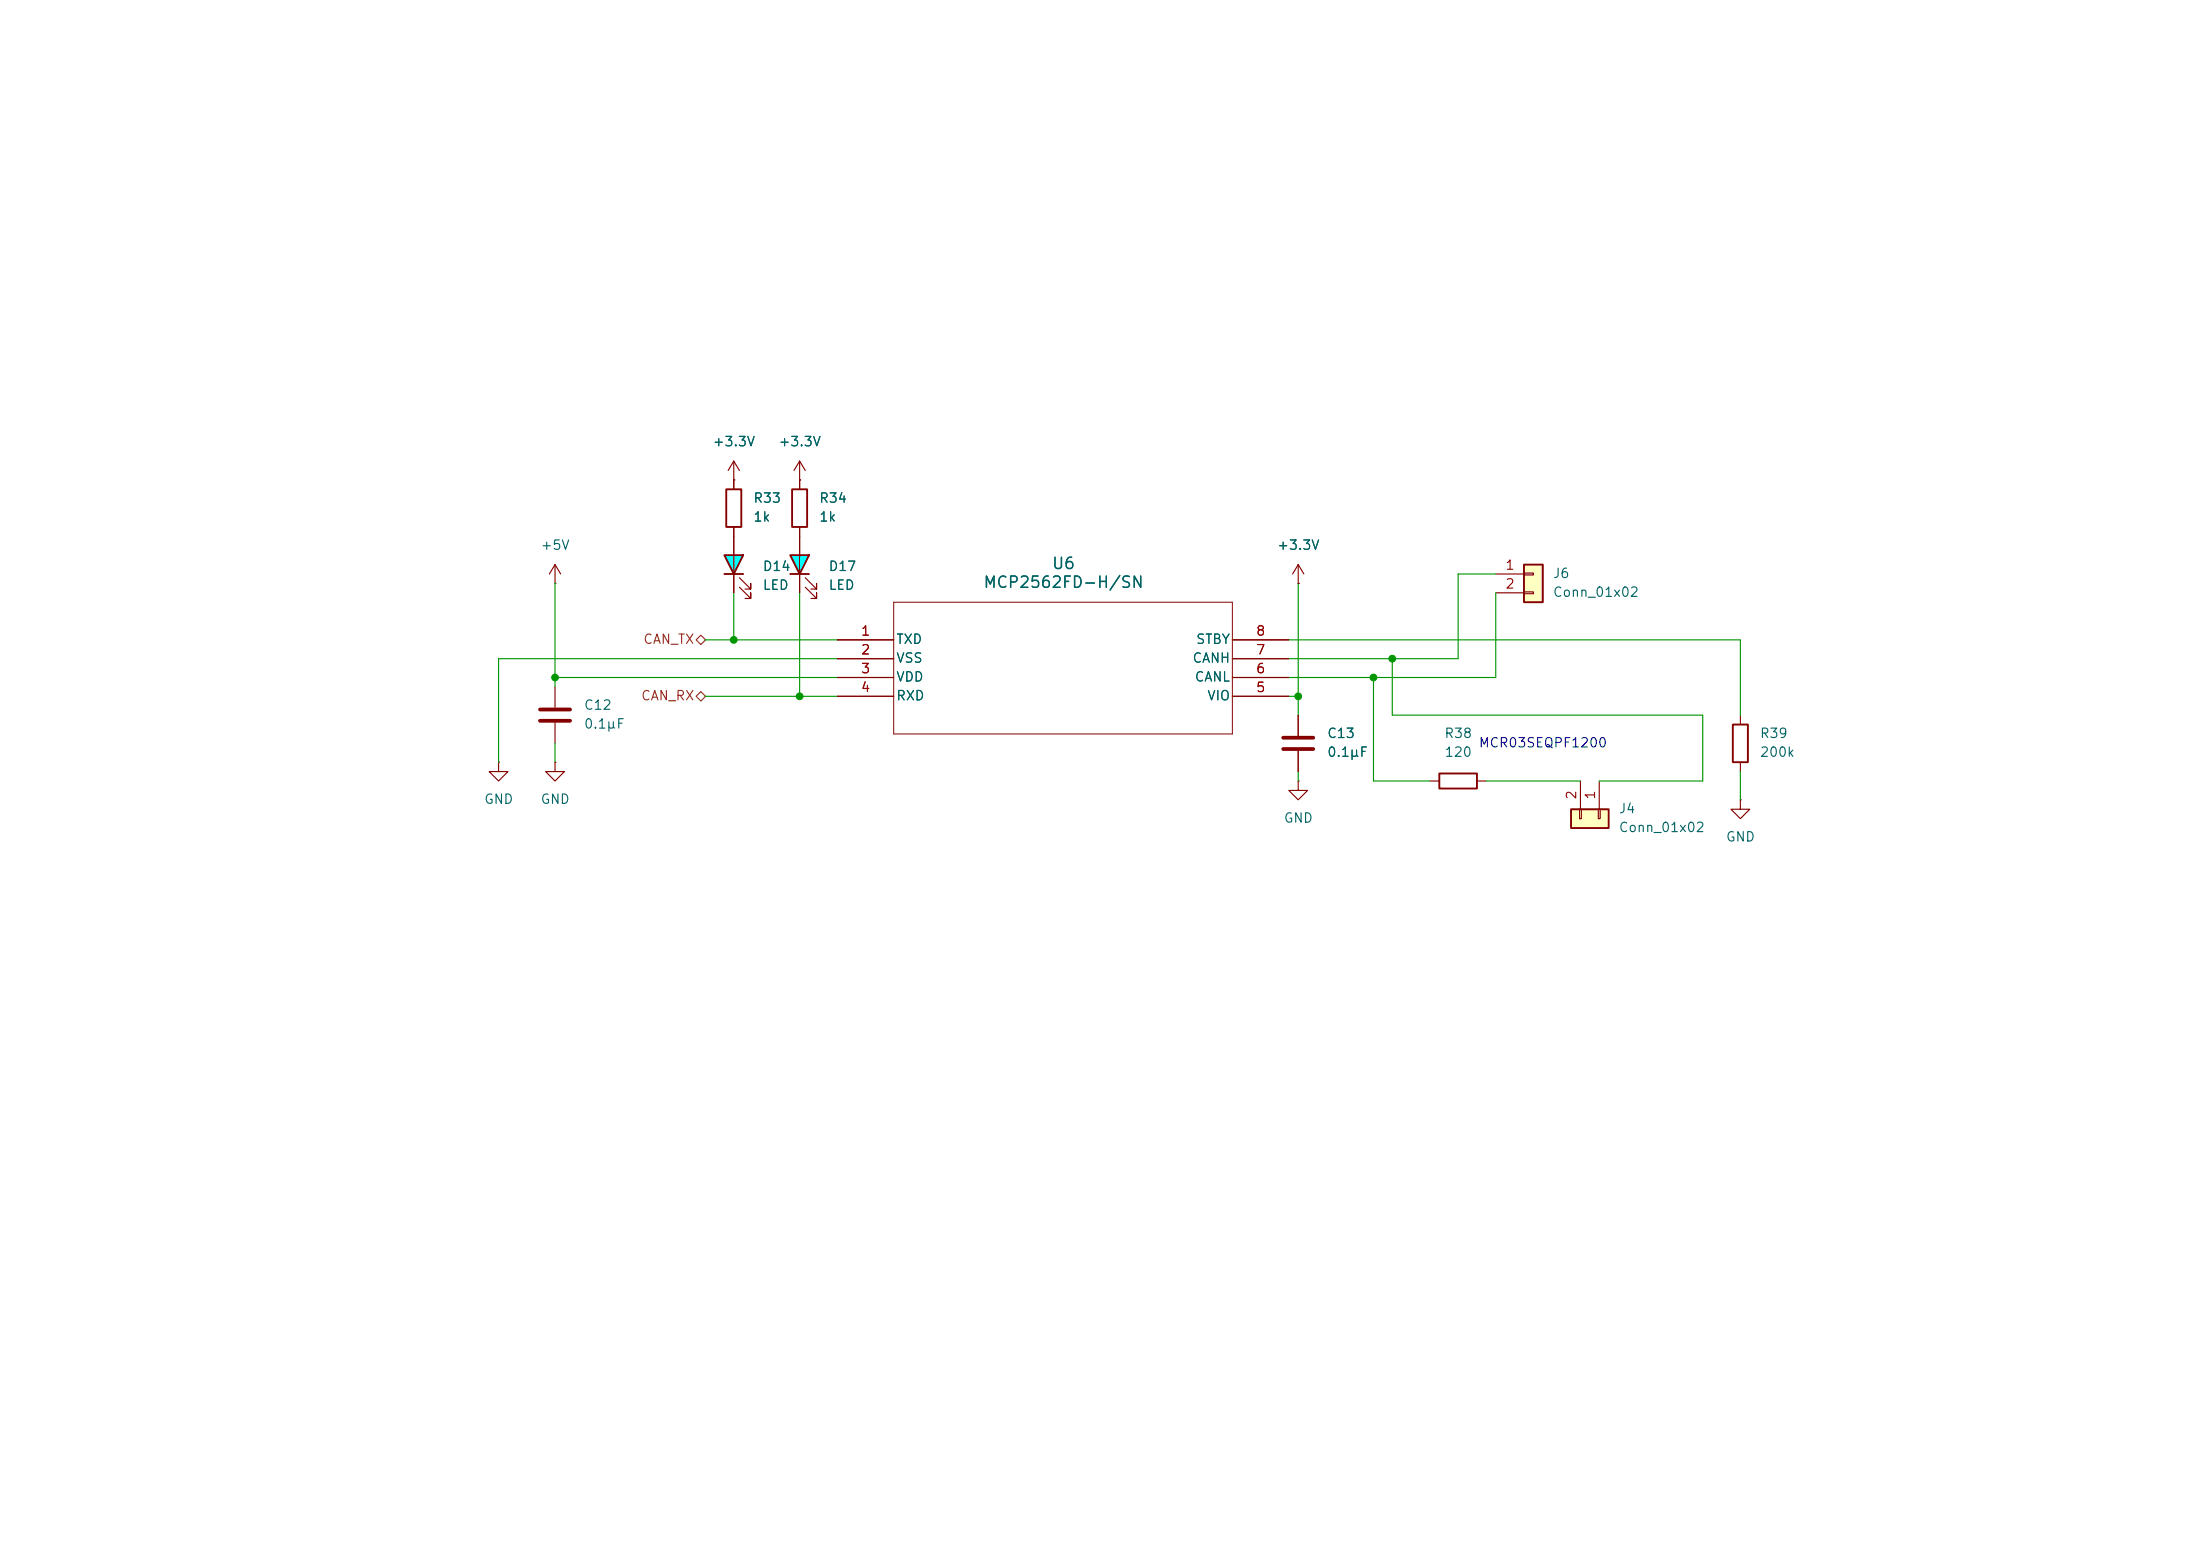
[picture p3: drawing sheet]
(kicad_sch
 (version 20260306)
 (generator "eeschema")
 (generator_version "10.0")
 (paper "A4")
 (lib_symbols
  (symbol "Connector_Generic:Conn_01x02"
   (pin_names
    (offset 1.016) (hide yes)) (exclude_from_sim no) (in_bom yes) (on_board yes)
   (in_pos_files yes)
   (duplicate_pin_numbers_are_jumpers no)
   (property "Reference" "J" (at 0 2.54 0) (show_name no) (do_not_autoplace no) (effects (font (size 1.27 1.27))))
   (property "Value" "Conn_01x02" (at 0 -5.08 0) (show_name no) (do_not_autoplace no) (effects (font (size 1.27 1.27))))
   (property "Footprint" "" (at 0 0 0) (show_name no) (do_not_autoplace no) (hide yes) (effects (font (size 1.27 1.27))))
   (property "Datasheet" "" (at 0 0 0) (show_name no) (do_not_autoplace no) (hide yes) (effects (font (size 1.27 1.27))))
   (property "Description" "Generic connector, single row, 01x02, script generated (kicad-library-utils/schlib/autogen/connector/)" (at 0 0 0) (show_name no) (do_not_autoplace no) (hide yes) (effects (font (size 1.27 1.27))))
   (symbol "Conn_01x02_1_1"
    (rectangle (start -1.27 1.27) (end 1.27 -3.81) (stroke (width 0.254) (type default)) (fill (type background)))
    (rectangle (start -1.27 0.127) (end 0 -0.127) (stroke (width 0.1524) (type default)) (fill (type none)))
    (rectangle (start -1.27 -2.413) (end 0 -2.667) (stroke (width 0.1524) (type default)) (fill (type none)))
    (pin passive line (at -5.08 0 0) (length 3.81) (name "Pin_1" (effects (font (size 1.27 1.27)))) (number "1" (effects (font (size 1.27 1.27)))))
    (pin passive line (at -5.08 -2.54 0) (length 3.81) (name "Pin_2" (effects (font (size 1.27 1.27)))) (number "2" (effects (font (size 1.27 1.27))))))
   (embedded_fonts no))
  (symbol "Device:C"
   (pin_numbers (hide yes))
   (pin_names
    (offset 0.254)) (exclude_from_sim no) (in_bom yes) (on_board yes)
   (in_pos_files yes)
   (duplicate_pin_numbers_are_jumpers no)
   (property "Reference" "C" (at 0.635 2.54 0) (show_name no) (do_not_autoplace no) (effects (font (size 1.27 1.27)) (justify left)))
   (property "Value" "C" (at 0.635 -2.54 0) (show_name no) (do_not_autoplace no) (effects (font (size 1.27 1.27)) (justify left)))
   (property "Footprint" "" (at 0.9652 -3.81 0) (show_name no) (do_not_autoplace no) (hide yes) (effects (font (size 1.27 1.27))))
   (property "Datasheet" "" (at 0 0 0) (show_name no) (do_not_autoplace no) (hide yes) (effects (font (size 1.27 1.27))))
   (property "Description" "Unpolarized capacitor" (at 0 0 0) (show_name no) (do_not_autoplace no) (hide yes) (effects (font (size 1.27 1.27))))
   (symbol "C_0_1"
    (polyline (pts (xy -2.032 0.762) (xy 2.032 0.762)) (stroke (width 0.508) (type default)) (fill (type none)))
    (polyline (pts (xy -2.032 -0.762) (xy 2.032 -0.762)) (stroke (width 0.508) (type default)) (fill (type none))))
   (symbol "C_1_1"
    (pin passive line (at 0 3.81 270) (length 2.794) (name "" (effects (font (size 1.27 1.27)))) (number "1" (effects (font (size 1.27 1.27)))))
    (pin passive line (at 0 -3.81 90) (length 2.794) (name "" (effects (font (size 1.27 1.27)))) (number "2" (effects (font (size 1.27 1.27))))))
   (embedded_fonts no))
  (symbol "Device:LED"
   (pin_numbers (hide yes))
   (pin_names
    (offset 1.016) (hide yes)) (exclude_from_sim no) (in_bom yes) (on_board yes)
   (in_pos_files yes)
   (duplicate_pin_numbers_are_jumpers no)
   (property "Reference" "D2" (at -0.3174 -3.81 90) (show_name no) (do_not_autoplace no) (effects (font (size 1.27 1.27)) (justify right)))
   (property "Value" "LED" (at -2.8574 -3.81 90) (show_name no) (do_not_autoplace no) (effects (font (size 1.27 1.27)) (justify right)))
   (property "Footprint" "" (at 0 0 0) (show_name no) (do_not_autoplace no) (hide yes) (effects (font (size 1.27 1.27))))
   (property "Datasheet" "" (at 0 0 0) (show_name no) (do_not_autoplace no) (hide yes) (effects (font (size 1.27 1.27))))
   (property "Description" "Light emitting diode" (at 0 0 0) (show_name no) (do_not_autoplace no) (hide yes) (effects (font (size 1.27 1.27))))
   (property "Sim.Pins" "1=K 2=A" (at 0 0 0) (show_name no) (do_not_autoplace no) (hide yes) (effects (font (size 1.27 1.27))))
   (symbol "LED_0_1"
    (polyline (pts (xy -3.048 -0.762) (xy -4.572 -2.286) (xy -3.81 -2.286) (xy -4.572 -2.286) (xy -4.572 -1.524)) (stroke (width 0) (type default)) (fill (type none)))
    (polyline (pts (xy -1.778 -0.762) (xy -3.302 -2.286) (xy -2.54 -2.286) (xy -3.302 -2.286) (xy -3.302 -1.524)) (stroke (width 0) (type default)) (fill (type none)))
    (polyline (pts (xy -1.27 0) (xy 1.27 0)) (stroke (width 0) (type default)) (fill (type none)))
    (polyline (pts (xy -1.27 -1.27) (xy -1.27 1.27)) (stroke (width 0.254) (type default)) (fill (type none))))
   (symbol "LED_1_1"
    (polyline (pts (xy 1.27 -1.27) (xy 1.27 1.27) (xy -1.27 0) (xy 1.27 -1.27)) (stroke (width 0.254) (type solid)) (fill (type color) (color 0 255 255 1)))
    (pin passive line (at -3.81 0 0) (length 2.54) (name "K" (effects (font (size 1.27 1.27)))) (number "1" (effects (font (size 1.27 1.27)))))
    (pin passive line (at 3.81 0 180) (length 2.54) (name "A" (effects (font (size 1.27 1.27)))) (number "2" (effects (font (size 1.27 1.27))))))
   (embedded_fonts no))
  (symbol "Device:R"
   (pin_numbers (hide yes))
   (pin_names
    (offset 0)) (exclude_from_sim no) (in_bom yes) (on_board yes)
   (in_pos_files yes)
   (duplicate_pin_numbers_are_jumpers no)
   (property "Reference" "R" (at 2.032 0 90) (show_name no) (do_not_autoplace no) (effects (font (size 1.27 1.27))))
   (property "Value" "R" (at 0 0 90) (show_name no) (do_not_autoplace no) (effects (font (size 1.27 1.27))))
   (property "Footprint" "" (at -1.778 0 90) (show_name no) (do_not_autoplace no) (hide yes) (effects (font (size 1.27 1.27))))
   (property "Datasheet" "" (at 0 0 0) (show_name no) (do_not_autoplace no) (hide yes) (effects (font (size 1.27 1.27))))
   (property "Description" "Resistor" (at 0 0 0) (show_name no) (do_not_autoplace no) (hide yes) (effects (font (size 1.27 1.27))))
   (symbol "R_0_1"
    (rectangle (start -1.016 -2.54) (end 1.016 2.54) (stroke (width 0.254) (type default)) (fill (type none))))
   (symbol "R_1_1"
    (pin passive line (at 0 3.81 270) (length 1.27) (name "" (effects (font (size 1.27 1.27)))) (number "1" (effects (font (size 1.27 1.27)))))
    (pin passive line (at 0 -3.81 90) (length 1.27) (name "" (effects (font (size 1.27 1.27)))) (number "2" (effects (font (size 1.27 1.27))))))
   (embedded_fonts no))
  (symbol "LED_1"
   (pin_numbers (hide yes))
   (pin_names
    (offset 1.016) (hide yes)) (exclude_from_sim no) (in_bom yes) (on_board yes)
   (in_pos_files yes)
   (duplicate_pin_numbers_are_jumpers no)
   (property "Reference" "D1" (at -0.3174 -3.81 90) (show_name no) (do_not_autoplace no) (effects (font (size 1.27 1.27)) (justify right)))
   (property "Value" "LED" (at -2.8574 -3.81 90) (show_name no) (do_not_autoplace no) (effects (font (size 1.27 1.27)) (justify right)))
   (property "Footprint" "" (at 0 0 0) (show_name no) (do_not_autoplace no) (hide yes) (effects (font (size 1.27 1.27))))
   (property "Datasheet" "" (at 0 0 0) (show_name no) (do_not_autoplace no) (hide yes) (effects (font (size 1.27 1.27))))
   (property "Description" "Light emitting diode" (at 0 0 0) (show_name no) (do_not_autoplace no) (hide yes) (effects (font (size 1.27 1.27))))
   (property "Sim.Pins" "1=K 2=A" (at 0 0 0) (show_name no) (do_not_autoplace no) (hide yes) (effects (font (size 1.27 1.27))))
   (symbol "LED_1_0_1"
    (polyline (pts (xy -3.048 -0.762) (xy -4.572 -2.286) (xy -3.81 -2.286) (xy -4.572 -2.286) (xy -4.572 -1.524)) (stroke (width 0) (type default)) (fill (type none)))
    (polyline (pts (xy -1.778 -0.762) (xy -3.302 -2.286) (xy -2.54 -2.286) (xy -3.302 -2.286) (xy -3.302 -1.524)) (stroke (width 0) (type default)) (fill (type none)))
    (polyline (pts (xy -1.27 0) (xy 1.27 0)) (stroke (width 0) (type default)) (fill (type none)))
    (polyline (pts (xy -1.27 -1.27) (xy -1.27 1.27)) (stroke (width 0.254) (type default)) (fill (type none))))
   (symbol "LED_1_1_1"
    (polyline (pts (xy 1.27 -1.27) (xy 1.27 1.27) (xy -1.27 0) (xy 1.27 -1.27)) (stroke (width 0.254) (type solid)) (fill (type color) (color 0 255 255 1)))
    (pin passive line (at -3.81 0 0) (length 2.54) (name "K" (effects (font (size 1.27 1.27)))) (number "1" (effects (font (size 1.27 1.27)))))
    (pin passive line (at 3.81 0 180) (length 2.54) (name "A" (effects (font (size 1.27 1.27)))) (number "2" (effects (font (size 1.27 1.27))))))
   (embedded_fonts no))
  (symbol "MCP2562FD-H-SN:MCP2562FD-H_SN"
   (pin_names
    (offset 0.254)) (exclude_from_sim no) (in_bom yes) (on_board yes)
   (in_pos_files yes)
   (duplicate_pin_numbers_are_jumpers no)
   (property "Reference" "U2" (at 30.48 10.16 0) (show_name no) (do_not_autoplace no) (effects (font (size 1.524 1.524))))
   (property "Value" "MCP2562FD-H/SN" (at 30.48 7.62 0) (show_name no) (do_not_autoplace no) (effects (font (size 1.524 1.524))))
   (property "Footprint" "MCP2562FD-H/SN:SOIC8-N_MC_MCH" (at 0 0 0) (show_name no) (do_not_autoplace no) (hide yes) (effects (font (size 1.27 1.27)
    (italic yes))))
   (property "Datasheet" "MCP2562FD-H/SN" (at 0 0 0) (show_name no) (do_not_autoplace no) (hide yes) (effects (font (size 1.27 1.27)
    (italic yes))))
   (property "Description" "" (at 0 0 0) (show_name no) (do_not_autoplace no) (hide yes) (effects (font (size 1.27 1.27))))
   (property "ki_locked" "" (at 0 0 0) (show_name no) (do_not_autoplace no) (effects (font (size 1.27 1.27))))
   (symbol "MCP2562FD-H_SN_0_1"
    (polyline (pts (xy 7.62 5.08) (xy 7.62 -12.7)) (stroke (width 0.127) (type default)) (fill (type none)))
    (polyline (pts (xy 7.62 -12.7) (xy 53.34 -12.7)) (stroke (width 0.127) (type default)) (fill (type none)))
    (polyline (pts (xy 53.34 5.08) (xy 7.62 5.08)) (stroke (width 0.127) (type default)) (fill (type none)))
    (polyline (pts (xy 53.34 -12.7) (xy 53.34 5.08)) (stroke (width 0.127) (type default)) (fill (type none)))
    (pin input line (at 0 0 0) (length 7.62) (name "TXD" (effects (font (size 1.27 1.27)))) (number "1" (effects (font (size 1.27 1.27)))))
    (pin power_in line (at 0 -2.54 0) (length 7.62) (name "VSS" (effects (font (size 1.27 1.27)))) (number "2" (effects (font (size 1.27 1.27)))))
    (pin power_in line (at 0 -5.08 0) (length 7.62) (name "VDD" (effects (font (size 1.27 1.27)))) (number "3" (effects (font (size 1.27 1.27)))))
    (pin output line (at 0 -7.62 0) (length 7.62) (name "RXD" (effects (font (size 1.27 1.27)))) (number "4" (effects (font (size 1.27 1.27)))))
    (pin bidirectional line (at 60.96 -5.08 180) (length 7.62) (name "CANL" (effects (font (size 1.27 1.27)))) (number "6" (effects (font (size 1.27 1.27)))))
    (pin bidirectional line (at 60.96 -2.54 180) (length 7.62) (name "CANH" (effects (font (size 1.27 1.27)))) (number "7" (effects (font (size 1.27 1.27)))))
    (pin input line (at 60.96 0 180) (length 7.62) (name "STBY" (effects (font (size 1.27 1.27)))) (number "8" (effects (font (size 1.27 1.27))))))
   (symbol "MCP2562FD-H_SN_1_1"
    (pin unspecified line (at 60.96 -7.62 180) (length 7.62) (name "VIO" (effects (font (size 1.27 1.27)))) (number "5" (effects (font (size 1.27 1.27))))))
   (embedded_fonts no))
  (symbol "power:+3.3V"
   (power global)
   (pin_numbers (hide yes))
   (pin_names
    (offset 0) (hide yes)) (exclude_from_sim no) (in_bom yes) (on_board yes)
   (in_pos_files yes)
   (duplicate_pin_numbers_are_jumpers no)
   (property "Reference" "#PWR" (at 0 -3.81 0) (show_name no) (do_not_autoplace no) (hide yes) (effects (font (size 1.27 1.27))))
   (property "Value" "+3.3V" (at 0 3.556 0) (show_name no) (do_not_autoplace no) (effects (font (size 1.27 1.27))))
   (property "Footprint" "" (at 0 0 0) (show_name no) (do_not_autoplace no) (hide yes) (effects (font (size 1.27 1.27))))
   (property "Datasheet" "" (at 0 0 0) (show_name no) (do_not_autoplace no) (hide yes) (effects (font (size 1.27 1.27))))
   (property "Description" "Power symbol creates a global label with name \"+3.3V\"" (at 0 0 0) (show_name no) (do_not_autoplace no) (hide yes) (effects (font (size 1.27 1.27))))
   (symbol "+3.3V_0_1"
    (polyline (pts (xy -0.762 1.27) (xy 0 2.54)) (stroke (width 0) (type default)) (fill (type none)))
    (polyline (pts (xy 0 2.54) (xy 0.762 1.27)) (stroke (width 0) (type default)) (fill (type none)))
    (polyline (pts (xy 0 0) (xy 0 2.54)) (stroke (width 0) (type default)) (fill (type none))))
   (symbol "+3.3V_1_1"
    (pin power_in line (at 0 0 90) (length 0) (name "" (effects (font (size 1.27 1.27)))) (number "1" (effects (font (size 1.27 1.27))))))
   (embedded_fonts no))
  (symbol "power:+5V"
   (power global)
   (pin_numbers (hide yes))
   (pin_names
    (offset 0) (hide yes)) (exclude_from_sim no) (in_bom yes) (on_board yes)
   (in_pos_files yes)
   (duplicate_pin_numbers_are_jumpers no)
   (property "Reference" "#PWR" (at 0 -3.81 0) (show_name no) (do_not_autoplace no) (hide yes) (effects (font (size 1.27 1.27))))
   (property "Value" "+5V" (at 0 3.556 0) (show_name no) (do_not_autoplace no) (effects (font (size 1.27 1.27))))
   (property "Footprint" "" (at 0 0 0) (show_name no) (do_not_autoplace no) (hide yes) (effects (font (size 1.27 1.27))))
   (property "Datasheet" "" (at 0 0 0) (show_name no) (do_not_autoplace no) (hide yes) (effects (font (size 1.27 1.27))))
   (property "Description" "Power symbol creates a global label with name \"+5V\"" (at 0 0 0) (show_name no) (do_not_autoplace no) (hide yes) (effects (font (size 1.27 1.27))))
   (symbol "+5V_0_1"
    (polyline (pts (xy -0.762 1.27) (xy 0 2.54)) (stroke (width 0) (type default)) (fill (type none)))
    (polyline (pts (xy 0 2.54) (xy 0.762 1.27)) (stroke (width 0) (type default)) (fill (type none)))
    (polyline (pts (xy 0 0) (xy 0 2.54)) (stroke (width 0) (type default)) (fill (type none))))
   (symbol "+5V_1_1"
    (pin power_in line (at 0 0 90) (length 0) (name "" (effects (font (size 1.27 1.27)))) (number "1" (effects (font (size 1.27 1.27))))))
   (embedded_fonts no))
  (symbol "power:GND"
   (power global)
   (pin_numbers (hide yes))
   (pin_names
    (offset 0) (hide yes)) (exclude_from_sim no) (in_bom yes) (on_board yes)
   (in_pos_files yes)
   (duplicate_pin_numbers_are_jumpers no)
   (property "Reference" "#PWR" (at 0 -6.35 0) (show_name no) (do_not_autoplace no) (hide yes) (effects (font (size 1.27 1.27))))
   (property "Value" "GND" (at 0 -3.81 0) (show_name no) (do_not_autoplace no) (effects (font (size 1.27 1.27))))
   (property "Footprint" "" (at 0 0 0) (show_name no) (do_not_autoplace no) (hide yes) (effects (font (size 1.27 1.27))))
   (property "Datasheet" "" (at 0 0 0) (show_name no) (do_not_autoplace no) (hide yes) (effects (font (size 1.27 1.27))))
   (property "Description" "Power symbol creates a global label with name \"GND\" , ground" (at 0 0 0) (show_name no) (do_not_autoplace no) (hide yes) (effects (font (size 1.27 1.27))))
   (symbol "GND_0_1"
    (polyline (pts (xy 0 0) (xy 0 -1.27) (xy 1.27 -1.27) (xy 0 -2.54) (xy -1.27 -1.27) (xy 0 -1.27)) (stroke (width 0) (type default)) (fill (type none))))
   (symbol "GND_1_1"
    (pin power_in line (at 0 0 270) (length 0) (name "" (effects (font (size 1.27 1.27)))) (number "1" (effects (font (size 1.27 1.27))))))
   (embedded_fonts no)))
 (text "MCR03SEQPF1200"
  (exclude_from_sim no)
  (at 208.28 100.584 0)
  (effects (font (size 1.27 1.27))))
 (junction
  (at 185.42 91.44)
  (diameter 0)
  (color 0 0 0 0))
 (junction
  (at 99.06 86.36)
  (diameter 0)
  (color 0 0 0 0))
 (junction
  (at 187.96 88.9)
  (diameter 0)
  (color 0 0 0 0))
 (junction
  (at 107.95 93.98)
  (diameter 0)
  (color 0 0 0 0))
 (junction
  (at 74.93 91.44)
  (diameter 0)
  (color 0 0 0 0))
 (junction
  (at 175.26 93.98)
  (diameter 0)
  (color 0 0 0 0))
 (wire
  (pts (xy 95.25 86.36) (xy 99.06 86.36))
  (stroke (width 0) (type default)))
 (wire
  (pts (xy 229.87 96.52) (xy 187.96 96.52))
  (stroke (width 0) (type default)))
 (wire
  (pts (xy 173.99 91.44) (xy 185.42 91.44))
  (stroke (width 0) (type default)))
 (wire
  (pts (xy 74.93 91.44) (xy 113.03 91.44))
  (stroke (width 0) (type default)))
 (wire
  (pts (xy 196.85 88.9) (xy 196.85 77.47))
  (stroke (width 0) (type default)))
 (wire
  (pts (xy 95.25 93.98) (xy 107.95 93.98))
  (stroke (width 0) (type default)))
 (wire
  (pts (xy 173.99 88.9) (xy 187.96 88.9))
  (stroke (width 0) (type default)))
 (wire
  (pts (xy 187.96 88.9) (xy 196.85 88.9))
  (stroke (width 0) (type default)))
 (wire
  (pts (xy 196.85 77.47) (xy 201.93 77.47))
  (stroke (width 0) (type default)))
 (wire
  (pts (xy 67.31 88.9) (xy 113.03 88.9))
  (stroke (width 0) (type default)))
 (wire
  (pts (xy 173.99 93.98) (xy 175.26 93.98))
  (stroke (width 0) (type default)))
 (wire
  (pts (xy 187.96 88.9) (xy 187.96 96.52))
  (stroke (width 0) (type default)))
 (wire
  (pts (xy 99.06 80.01) (xy 99.06 86.36))
  (stroke (width 0) (type default)))
 (wire
  (pts (xy 107.95 93.98) (xy 113.03 93.98))
  (stroke (width 0) (type default)))
 (wire
  (pts (xy 185.42 91.44) (xy 185.42 105.41))
  (stroke (width 0) (type default)))
 (wire
  (pts (xy 107.95 80.01) (xy 107.95 93.98))
  (stroke (width 0) (type default)))
 (wire
  (pts (xy 229.87 105.41) (xy 229.87 96.52))
  (stroke (width 0) (type default)))
 (wire
  (pts (xy 175.26 96.52) (xy 175.26 93.98))
  (stroke (width 0) (type default)))
 (wire
  (pts (xy 175.26 78.74) (xy 175.26 93.98))
  (stroke (width 0) (type default)))
 (wire
  (pts (xy 234.95 104.14) (xy 234.95 107.95))
  (stroke (width 0) (type default)))
 (wire
  (pts (xy 67.31 102.87) (xy 67.31 88.9))
  (stroke (width 0) (type default)))
 (wire
  (pts (xy 185.42 105.41) (xy 193.04 105.41))
  (stroke (width 0) (type default)))
 (wire
  (pts (xy 201.93 91.44) (xy 201.93 80.01))
  (stroke (width 0) (type default)))
 (wire
  (pts (xy 74.93 92.71) (xy 74.93 91.44))
  (stroke (width 0) (type default)))
 (wire
  (pts (xy 74.93 100.33) (xy 74.93 102.87))
  (stroke (width 0) (type default)))
 (wire
  (pts (xy 185.42 91.44) (xy 201.93 91.44))
  (stroke (width 0) (type default)))
 (wire
  (pts (xy 175.26 105.41) (xy 175.26 104.14))
  (stroke (width 0) (type default)))
 (wire
  (pts (xy 173.99 86.36) (xy 234.95 86.36))
  (stroke (width 0) (type default)))
 (wire
  (pts (xy 99.06 86.36) (xy 113.03 86.36))
  (stroke (width 0) (type default)))
 (wire
  (pts (xy 74.93 78.74) (xy 74.93 91.44))
  (stroke (width 0) (type default)))
 (wire
  (pts (xy 200.66 105.41) (xy 213.36 105.41))
  (stroke (width 0) (type default)))
 (wire
  (pts (xy 234.95 86.36) (xy 234.95 96.52))
  (stroke (width 0) (type default)))
 (wire
  (pts (xy 215.9 105.41) (xy 229.87 105.41))
  (stroke (width 0) (type default)))
 (hierarchical_label "CAN_TX"
  (shape bidirectional)
  (at 95.25 86.36 180)
  (effects (font (size 1.27 1.27)) (justify right)))
 (hierarchical_label "CAN_RX"
  (shape bidirectional)
  (at 95.25 93.98 180)
  (effects (font (size 1.27 1.27)) (justify right)))
 (symbol
  (lib_name "LED_1")
  (lib_id "Device:LED")
  (at 99.06 76.2 90)
  (unit 1)
  (body_style 1)
  (exclude_from_sim no)
  (in_bom yes)
  (on_board yes)
  (in_pos_files yes)
  (dnp no)
  (fields_autoplaced yes)
  (property "Reference" "D14" (at 102.87 76.5174 90) (show_name no) (do_not_autoplace no) (effects (font (size 1.27 1.27)) (justify right)))
  (property "Value" "LED" (at 102.87 79.0574 90) (show_name no) (do_not_autoplace no) (effects (font (size 1.27 1.27)) (justify right)))
  (property "Footprint" "LED_THT:LED_D3.0mm" (at 99.06 76.2 0) (hide yes) (show_name no) (do_not_autoplace no) (effects (font (size 1.27 1.27))))
  (property "Datasheet" "" (at 99.06 76.2 0) (hide yes) (show_name no) (do_not_autoplace no) (effects (font (size 1.27 1.27))))
  (property "Description" "Light emitting diode" (at 99.06 76.2 0) (hide yes) (show_name no) (do_not_autoplace no) (effects (font (size 1.27 1.27))))
  (property "Sim.Pins" "1=K 2=A" (at 99.06 76.2 0) (hide yes) (show_name no) (do_not_autoplace no) (effects (font (size 1.27 1.27))))
  (pin "2")
  (pin "1"))
 (symbol
  (lib_id "power:+3.3V")
  (at 175.26 78.74 0)
  (unit 1)
  (body_style 1)
  (exclude_from_sim no)
  (in_bom yes)
  (on_board yes)
  (in_pos_files yes)
  (dnp no)
  (fields_autoplaced yes)
  (property "Reference" "#PWR048" (at 175.26 82.55 0) (hide yes) (show_name no) (do_not_autoplace no) (effects (font (size 1.27 1.27))))
  (property "Value" "+3.3V" (at 175.26 73.66 0) (show_name no) (do_not_autoplace no) (effects (font (size 1.27 1.27))))
  (property "Footprint" "" (at 175.26 78.74 0) (hide yes) (show_name no) (do_not_autoplace no) (effects (font (size 1.27 1.27))))
  (property "Datasheet" "" (at 175.26 78.74 0) (hide yes) (show_name no) (do_not_autoplace no) (effects (font (size 1.27 1.27))))
  (property "Description" "Power symbol creates a global label with name \"+3.3V\"" (at 175.26 78.74 0) (hide yes) (show_name no) (do_not_autoplace no) (effects (font (size 1.27 1.27))))
  (pin "1"))
 (symbol
  (lib_id "Device:R")
  (at 234.95 100.33 0)
  (unit 1)
  (body_style 1)
  (exclude_from_sim no)
  (in_bom yes)
  (on_board yes)
  (in_pos_files yes)
  (dnp no)
  (fields_autoplaced yes)
  (property "Reference" "R39" (at 237.49 99.0599 0) (show_name no) (do_not_autoplace no) (effects (font (size 1.27 1.27)) (justify left)))
  (property "Value" "200k" (at 237.49 101.5999 0) (show_name no) (do_not_autoplace no) (effects (font (size 1.27 1.27)) (justify left)))
  (property "Footprint" "" (at 233.172 100.33 90) (hide yes) (show_name no) (do_not_autoplace no) (effects (font (size 1.27 1.27))))
  (property "Datasheet" "" (at 234.95 100.33 0) (hide yes) (show_name no) (do_not_autoplace no) (effects (font (size 1.27 1.27))))
  (property "Description" "Resistor" (at 234.95 100.33 0) (hide yes) (show_name no) (do_not_autoplace no) (effects (font (size 1.27 1.27))))
  (pin "1")
  (pin "2"))
 (symbol
  (lib_id "power:GND")
  (at 234.95 107.95 0)
  (unit 1)
  (body_style 1)
  (exclude_from_sim no)
  (in_bom yes)
  (on_board yes)
  (in_pos_files yes)
  (dnp no)
  (fields_autoplaced yes)
  (property "Reference" "#PWR050" (at 234.95 114.3 0) (hide yes) (show_name no) (do_not_autoplace no) (effects (font (size 1.27 1.27))))
  (property "Value" "GND" (at 234.95 113.03 0) (show_name no) (do_not_autoplace no) (effects (font (size 1.27 1.27))))
  (property "Footprint" "" (at 234.95 107.95 0) (hide yes) (show_name no) (do_not_autoplace no) (effects (font (size 1.27 1.27))))
  (property "Datasheet" "" (at 234.95 107.95 0) (hide yes) (show_name no) (do_not_autoplace no) (effects (font (size 1.27 1.27))))
  (property "Description" "Power symbol creates a global label with name \"GND\" , ground" (at 234.95 107.95 0) (hide yes) (show_name no) (do_not_autoplace no) (effects (font (size 1.27 1.27))))
  (pin "1"))
 (symbol
  (lib_id "Device:LED")
  (at 107.95 76.2 90)
  (unit 1)
  (body_style 1)
  (exclude_from_sim no)
  (in_bom yes)
  (on_board yes)
  (in_pos_files yes)
  (dnp no)
  (fields_autoplaced yes)
  (property "Reference" "D17" (at 111.76 76.5174 90) (show_name no) (do_not_autoplace no) (effects (font (size 1.27 1.27)) (justify right)))
  (property "Value" "LED" (at 111.76 79.0574 90) (show_name no) (do_not_autoplace no) (effects (font (size 1.27 1.27)) (justify right)))
  (property "Footprint" "LED_THT:LED_D3.0mm" (at 107.95 76.2 0) (hide yes) (show_name no) (do_not_autoplace no) (effects (font (size 1.27 1.27))))
  (property "Datasheet" "" (at 107.95 76.2 0) (hide yes) (show_name no) (do_not_autoplace no) (effects (font (size 1.27 1.27))))
  (property "Description" "Light emitting diode" (at 107.95 76.2 0) (hide yes) (show_name no) (do_not_autoplace no) (effects (font (size 1.27 1.27))))
  (property "Sim.Pins" "1=K 2=A" (at 107.95 76.2 0) (hide yes) (show_name no) (do_not_autoplace no) (effects (font (size 1.27 1.27))))
  (pin "2")
  (pin "1"))
 (symbol
  (lib_id "power:+3.3V")
  (at 99.06 64.77 0)
  (unit 1)
  (body_style 1)
  (exclude_from_sim no)
  (in_bom yes)
  (on_board yes)
  (in_pos_files yes)
  (dnp no)
  (fields_autoplaced yes)
  (property "Reference" "#PWR046" (at 99.06 68.58 0) (hide yes) (show_name no) (do_not_autoplace no) (effects (font (size 1.27 1.27))))
  (property "Value" "+3.3V" (at 99.06 59.69 0) (show_name no) (do_not_autoplace no) (effects (font (size 1.27 1.27))))
  (property "Footprint" "" (at 99.06 64.77 0) (hide yes) (show_name no) (do_not_autoplace no) (effects (font (size 1.27 1.27))))
  (property "Datasheet" "" (at 99.06 64.77 0) (hide yes) (show_name no) (do_not_autoplace no) (effects (font (size 1.27 1.27))))
  (property "Description" "Power symbol creates a global label with name \"+3.3V\"" (at 99.06 64.77 0) (hide yes) (show_name no) (do_not_autoplace no) (effects (font (size 1.27 1.27))))
  (pin "1"))
 (symbol
  (lib_id "power:+3.3V")
  (at 107.95 64.77 0)
  (unit 1)
  (body_style 1)
  (exclude_from_sim no)
  (in_bom yes)
  (on_board yes)
  (in_pos_files yes)
  (dnp no)
  (fields_autoplaced yes)
  (property "Reference" "#PWR047" (at 107.95 68.58 0) (hide yes) (show_name no) (do_not_autoplace no) (effects (font (size 1.27 1.27))))
  (property "Value" "+3.3V" (at 107.95 59.69 0) (show_name no) (do_not_autoplace no) (effects (font (size 1.27 1.27))))
  (property "Footprint" "" (at 107.95 64.77 0) (hide yes) (show_name no) (do_not_autoplace no) (effects (font (size 1.27 1.27))))
  (property "Datasheet" "" (at 107.95 64.77 0) (hide yes) (show_name no) (do_not_autoplace no) (effects (font (size 1.27 1.27))))
  (property "Description" "Power symbol creates a global label with name \"+3.3V\"" (at 107.95 64.77 0) (hide yes) (show_name no) (do_not_autoplace no) (effects (font (size 1.27 1.27))))
  (pin "1"))
 (symbol
  (lib_id "power:GND")
  (at 67.31 102.87 0)
  (unit 1)
  (body_style 1)
  (exclude_from_sim no)
  (in_bom yes)
  (on_board yes)
  (in_pos_files yes)
  (dnp no)
  (fields_autoplaced yes)
  (property "Reference" "#PWR043" (at 67.31 109.22 0) (hide yes) (show_name no) (do_not_autoplace no) (effects (font (size 1.27 1.27))))
  (property "Value" "GND" (at 67.31 107.95 0) (show_name no) (do_not_autoplace no) (effects (font (size 1.27 1.27))))
  (property "Footprint" "" (at 67.31 102.87 0) (hide yes) (show_name no) (do_not_autoplace no) (effects (font (size 1.27 1.27))))
  (property "Datasheet" "" (at 67.31 102.87 0) (hide yes) (show_name no) (do_not_autoplace no) (effects (font (size 1.27 1.27))))
  (property "Description" "Power symbol creates a global label with name \"GND\" , ground" (at 67.31 102.87 0) (hide yes) (show_name no) (do_not_autoplace no) (effects (font (size 1.27 1.27))))
  (pin "1"))
 (symbol
  (lib_id "power:GND")
  (at 175.26 105.41 0)
  (unit 1)
  (body_style 1)
  (exclude_from_sim no)
  (in_bom yes)
  (on_board yes)
  (in_pos_files yes)
  (dnp no)
  (fields_autoplaced yes)
  (property "Reference" "#PWR049" (at 175.26 111.76 0) (hide yes) (show_name no) (do_not_autoplace no) (effects (font (size 1.27 1.27))))
  (property "Value" "GND" (at 175.26 110.49 0) (show_name no) (do_not_autoplace no) (effects (font (size 1.27 1.27))))
  (property "Footprint" "" (at 175.26 105.41 0) (hide yes) (show_name no) (do_not_autoplace no) (effects (font (size 1.27 1.27))))
  (property "Datasheet" "" (at 175.26 105.41 0) (hide yes) (show_name no) (do_not_autoplace no) (effects (font (size 1.27 1.27))))
  (property "Description" "Power symbol creates a global label with name \"GND\" , ground" (at 175.26 105.41 0) (hide yes) (show_name no) (do_not_autoplace no) (effects (font (size 1.27 1.27))))
  (pin "1"))
 (symbol
  (lib_id "Connector_Generic:Conn_01x02")
  (at 207.01 77.47 0)
  (unit 1)
  (body_style 1)
  (exclude_from_sim no)
  (in_bom yes)
  (on_board yes)
  (in_pos_files yes)
  (dnp no)
  (fields_autoplaced yes)
  (property "Reference" "J6" (at 209.55 77.4699 0) (show_name no) (do_not_autoplace no) (effects (font (size 1.27 1.27)) (justify left)))
  (property "Value" "Conn_01x02" (at 209.55 80.0099 0) (show_name no) (do_not_autoplace no) (effects (font (size 1.27 1.27)) (justify left)))
  (property "Footprint" "Connector_PinHeader_2.54mm:PinHeader_1x02_P2.54mm_Vertical" (at 207.01 77.47 0) (hide yes) (show_name no) (do_not_autoplace no) (effects (font (size 1.27 1.27))))
  (property "Datasheet" "" (at 207.01 77.47 0) (hide yes) (show_name no) (do_not_autoplace no) (effects (font (size 1.27 1.27))))
  (property "Description" "Generic connector, single row, 01x02, script generated (kicad-library-utils/schlib/autogen/connector/)" (at 207.01 77.47 0) (hide yes) (show_name no) (do_not_autoplace no) (effects (font (size 1.27 1.27))))
  (pin "1")
  (pin "2"))
 (symbol
  (lib_id "power:+5V")
  (at 74.93 78.74 0)
  (unit 1)
  (body_style 1)
  (exclude_from_sim no)
  (in_bom yes)
  (on_board yes)
  (in_pos_files yes)
  (dnp no)
  (fields_autoplaced yes)
  (property "Reference" "#PWR044" (at 74.93 82.55 0) (hide yes) (show_name no) (do_not_autoplace no) (effects (font (size 1.27 1.27))))
  (property "Value" "+5V" (at 74.93 73.66 0) (show_name no) (do_not_autoplace no) (effects (font (size 1.27 1.27))))
  (property "Footprint" "" (at 74.93 78.74 0) (hide yes) (show_name no) (do_not_autoplace no) (effects (font (size 1.27 1.27))))
  (property "Datasheet" "" (at 74.93 78.74 0) (hide yes) (show_name no) (do_not_autoplace no) (effects (font (size 1.27 1.27))))
  (property "Description" "Power symbol creates a global label with name \"+5V\"" (at 74.93 78.74 0) (hide yes) (show_name no) (do_not_autoplace no) (effects (font (size 1.27 1.27))))
  (pin "1"))
 (symbol
  (lib_id "Device:R")
  (at 99.06 68.58 0)
  (unit 1)
  (body_style 1)
  (exclude_from_sim no)
  (in_bom yes)
  (on_board yes)
  (in_pos_files yes)
  (dnp no)
  (fields_autoplaced yes)
  (property "Reference" "R33" (at 101.6 67.3099 0) (show_name no) (do_not_autoplace no) (effects (font (size 1.27 1.27)) (justify left)))
  (property "Value" "1k" (at 101.6 69.8499 0) (show_name no) (do_not_autoplace no) (effects (font (size 1.27 1.27)) (justify left)))
  (property "Footprint" "" (at 97.282 68.58 90) (hide yes) (show_name no) (do_not_autoplace no) (effects (font (size 1.27 1.27))))
  (property "Datasheet" "" (at 99.06 68.58 0) (hide yes) (show_name no) (do_not_autoplace no) (effects (font (size 1.27 1.27))))
  (property "Description" "Resistor" (at 99.06 68.58 0) (hide yes) (show_name no) (do_not_autoplace no) (effects (font (size 1.27 1.27))))
  (pin "2")
  (pin "1"))
 (symbol
  (lib_id "Device:C")
  (at 74.93 96.52 0)
  (unit 1)
  (body_style 1)
  (exclude_from_sim no)
  (in_bom yes)
  (on_board yes)
  (in_pos_files yes)
  (dnp no)
  (fields_autoplaced yes)
  (property "Reference" "C12" (at 78.74 95.2499 0) (show_name no) (do_not_autoplace no) (effects (font (size 1.27 1.27)) (justify left)))
  (property "Value" "0.1µF" (at 78.74 97.7899 0) (show_name no) (do_not_autoplace no) (effects (font (size 1.27 1.27)) (justify left)))
  (property "Footprint" "" (at 75.8952 100.33 0) (hide yes) (show_name no) (do_not_autoplace no) (effects (font (size 1.27 1.27))))
  (property "Datasheet" "" (at 74.93 96.52 0) (hide yes) (show_name no) (do_not_autoplace no) (effects (font (size 1.27 1.27))))
  (property "Description" "Unpolarized capacitor" (at 74.93 96.52 0) (hide yes) (show_name no) (do_not_autoplace no) (effects (font (size 1.27 1.27))))
  (pin "1")
  (pin "2"))
 (symbol
  (lib_id "Device:R")
  (at 107.95 68.58 0)
  (unit 1)
  (body_style 1)
  (exclude_from_sim no)
  (in_bom yes)
  (on_board yes)
  (in_pos_files yes)
  (dnp no)
  (fields_autoplaced yes)
  (property "Reference" "R34" (at 110.49 67.3099 0) (show_name no) (do_not_autoplace no) (effects (font (size 1.27 1.27)) (justify left)))
  (property "Value" "1k" (at 110.49 69.8499 0) (show_name no) (do_not_autoplace no) (effects (font (size 1.27 1.27)) (justify left)))
  (property "Footprint" "" (at 106.172 68.58 90) (hide yes) (show_name no) (do_not_autoplace no) (effects (font (size 1.27 1.27))))
  (property "Datasheet" "" (at 107.95 68.58 0) (hide yes) (show_name no) (do_not_autoplace no) (effects (font (size 1.27 1.27))))
  (property "Description" "Resistor" (at 107.95 68.58 0) (hide yes) (show_name no) (do_not_autoplace no) (effects (font (size 1.27 1.27))))
  (pin "2")
  (pin "1"))
 (symbol
  (lib_id "MCP2562FD-H-SN:MCP2562FD-H_SN")
  (at 113.03 86.36 0)
  (unit 1)
  (body_style 1)
  (exclude_from_sim no)
  (in_bom yes)
  (on_board yes)
  (in_pos_files yes)
  (dnp no)
  (fields_autoplaced yes)
  (property "Reference" "U6" (at 143.51 76.2 0) (show_name no) (do_not_autoplace no) (effects (font (size 1.524 1.524))))
  (property "Value" "MCP2562FD-H/SN" (at 143.51 78.74 0) (show_name no) (do_not_autoplace no) (effects (font (size 1.524 1.524))))
  (property "Footprint" "MCP2652FD_H_SN:SOIC8-N_MC_MCH-L" (at 113.03 86.36 0) (hide yes) (show_name no) (do_not_autoplace no) (effects (font (size 1.27 1.27)
    (italic yes))))
  (property "Datasheet" "MCP2562FD-H/SN" (at 113.03 86.36 0) (hide yes) (show_name no) (do_not_autoplace no) (effects (font (size 1.27 1.27)
    (italic yes))))
  (property "Description" "" (at 113.03 86.36 0) (hide yes) (show_name no) (do_not_autoplace no) (effects (font (size 1.27 1.27))))
  (pin "5")
  (pin "6")
  (pin "7")
  (pin "8")
  (pin "2")
  (pin "4")
  (pin "1")
  (pin "3"))
 (symbol
  (lib_id "Device:R")
  (at 196.85 105.41 90)
  (unit 1)
  (body_style 1)
  (exclude_from_sim no)
  (in_bom yes)
  (on_board yes)
  (in_pos_files yes)
  (dnp no)
  (fields_autoplaced yes)
  (property "Reference" "R38" (at 196.85 99.06 90) (show_name no) (do_not_autoplace no) (effects (font (size 1.27 1.27))))
  (property "Value" "120" (at 196.85 101.6 90) (show_name no) (do_not_autoplace no) (effects (font (size 1.27 1.27))))
  (property "Footprint" "Resistor_SMD:R_0603_1608Metric_Pad0.98x0.95mm_HandSolder" (at 196.85 107.188 90) (hide yes) (show_name no) (do_not_autoplace no) (effects (font (size 1.27 1.27))))
  (property "Datasheet" "" (at 196.85 105.41 0) (hide yes) (show_name no) (do_not_autoplace no) (effects (font (size 1.27 1.27))))
  (property "Description" "Resistor" (at 196.85 105.41 0) (hide yes) (show_name no) (do_not_autoplace no) (effects (font (size 1.27 1.27))))
  (pin "1")
  (pin "2"))
 (symbol
  (lib_id "Connector_Generic:Conn_01x02")
  (at 215.9 110.49 270)
  (unit 1)
  (body_style 1)
  (exclude_from_sim no)
  (in_bom yes)
  (on_board yes)
  (in_pos_files yes)
  (dnp no)
  (fields_autoplaced yes)
  (property "Reference" "J4" (at 218.44 109.2199 90) (show_name no) (do_not_autoplace no) (effects (font (size 1.27 1.27)) (justify left)))
  (property "Value" "Conn_01x02" (at 218.44 111.7599 90) (show_name no) (do_not_autoplace no) (effects (font (size 1.27 1.27)) (justify left)))
  (property "Footprint" "Connector_PinHeader_2.54mm:PinHeader_1x02_P2.54mm_Vertical" (at 215.9 110.49 0) (hide yes) (show_name no) (do_not_autoplace no) (effects (font (size 1.27 1.27))))
  (property "Datasheet" "" (at 215.9 110.49 0) (hide yes) (show_name no) (do_not_autoplace no) (effects (font (size 1.27 1.27))))
  (property "Description" "Generic connector, single row, 01x02, script generated (kicad-library-utils/schlib/autogen/connector/)" (at 215.9 110.49 0) (hide yes) (show_name no) (do_not_autoplace no) (effects (font (size 1.27 1.27))))
  (pin "1")
  (pin "2"))
 (symbol
  (lib_id "power:GND")
  (at 74.93 102.87 0)
  (unit 1)
  (body_style 1)
  (exclude_from_sim no)
  (in_bom yes)
  (on_board yes)
  (in_pos_files yes)
  (dnp no)
  (fields_autoplaced yes)
  (property "Reference" "#PWR045" (at 74.93 109.22 0) (hide yes) (show_name no) (do_not_autoplace no) (effects (font (size 1.27 1.27))))
  (property "Value" "GND" (at 74.93 107.95 0) (show_name no) (do_not_autoplace no) (effects (font (size 1.27 1.27))))
  (property "Footprint" "" (at 74.93 102.87 0) (hide yes) (show_name no) (do_not_autoplace no) (effects (font (size 1.27 1.27))))
  (property "Datasheet" "" (at 74.93 102.87 0) (hide yes) (show_name no) (do_not_autoplace no) (effects (font (size 1.27 1.27))))
  (property "Description" "Power symbol creates a global label with name \"GND\" , ground" (at 74.93 102.87 0) (hide yes) (show_name no) (do_not_autoplace no) (effects (font (size 1.27 1.27))))
  (pin "1"))
 (symbol
  (lib_id "Device:C")
  (at 175.26 100.33 0)
  (unit 1)
  (body_style 1)
  (exclude_from_sim no)
  (in_bom yes)
  (on_board yes)
  (in_pos_files yes)
  (dnp no)
  (fields_autoplaced yes)
  (property "Reference" "C13" (at 179.07 99.0599 0) (show_name no) (do_not_autoplace no) (effects (font (size 1.27 1.27)) (justify left)))
  (property "Value" "0.1µF" (at 179.07 101.5999 0) (show_name no) (do_not_autoplace no) (effects (font (size 1.27 1.27)) (justify left)))
  (property "Footprint" "" (at 176.2252 104.14 0) (hide yes) (show_name no) (do_not_autoplace no) (effects (font (size 1.27 1.27))))
  (property "Datasheet" "" (at 175.26 100.33 0) (hide yes) (show_name no) (do_not_autoplace no) (effects (font (size 1.27 1.27))))
  (property "Description" "Unpolarized capacitor" (at 175.26 100.33 0) (hide yes) (show_name no) (do_not_autoplace no) (effects (font (size 1.27 1.27))))
  (pin "1")
  (pin "2")))
